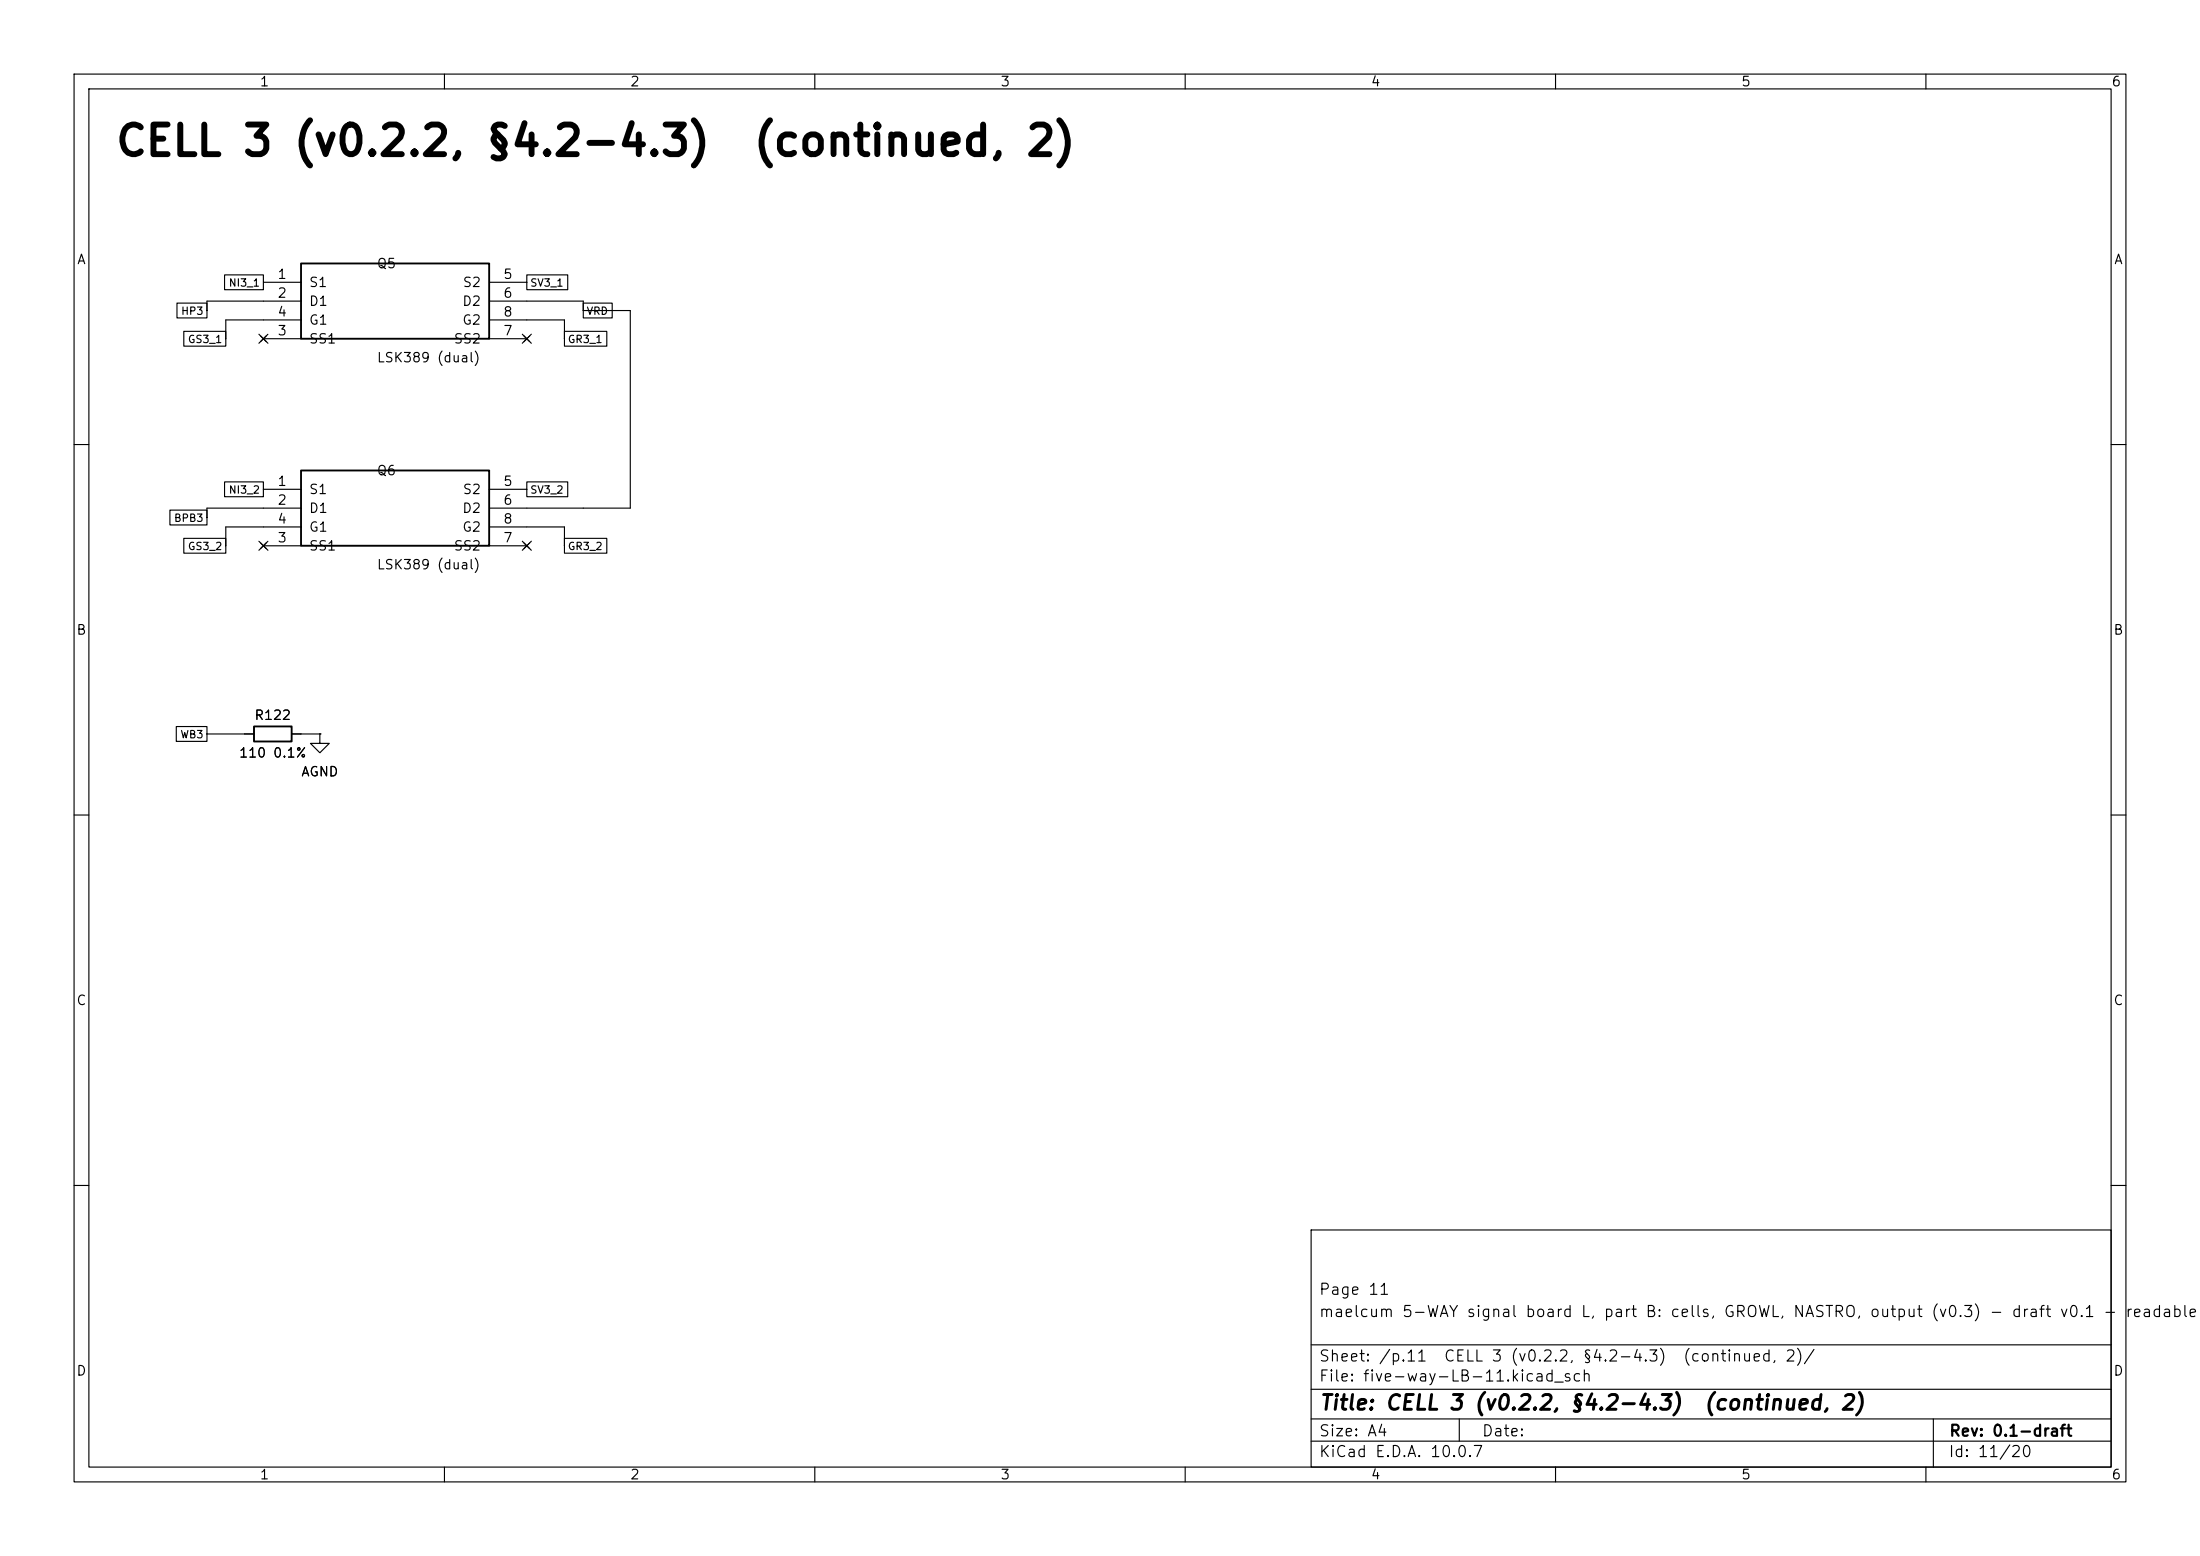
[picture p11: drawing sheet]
(kicad_sch
 (version 20260101)
 (generator "eeschema")
 (generator_version "10.0")
 (paper "A4")
 (title_block
  (title "CELL 3 (v0.2.2, §4.2-4.3)  (continued, 2)")
  (rev "0.1-draft")
  (comment 1 "maelcum 5-WAY signal board L, part B: cells, GROWL, NASTRO, output (v0.3) - draft v0.1 - readable schematic")
  (comment 2 "Page 11"))
 (lib_symbols
  (symbol
   "maelcum:JFET_DUAL_N"
   (pin_names
    (offset 1.016)) (exclude_from_sim no) (in_bom yes) (on_board yes)
   (property
    "Reference"
    "Q" (at 0 8.89 0) (effects (font (size 1.27 1.27))))
   (property
    "Value"
    "JFET_DUAL_N" (at 0 -8.89 0) (effects (font (size 1.27 1.27))))
   (property
    "Footprint"
    "Package_SO:SOIC-8_3.9x4.9mm_P1.27mm" (at 0 0 0) (effects (font (size 1.27 1.27)) (hide yes)))
   (property
    "Datasheet"
    "" (at 0 0 0) (effects (font (size 1.27 1.27)) (hide yes)))
   (property
    "Description"
    "Dual JFET N appaiato LSK389. Pinout Linear Systems Doc 201122 Rev A27, SOIC 8L" (at 0 0 0) (effects (font (size 1.27 1.27)) (hide yes)))
   (symbol
    "JFET_DUAL_N_0_1"
    (rectangle (start -12.7 5.08) (end 12.7 -5.08) (stroke (width 0.254) (type default)) (fill (type background))))
   (symbol
    "JFET_DUAL_N_1_1"
    (pin
    passive
    line (at -17.78 2.54 0) (length 5.08) (name
    "S1" (effects (font (size 1.27 1.27)))) (number
    "1" (effects (font (size 1.27 1.27)))))
    (pin
    passive
    line (at -17.78 0 0) (length 5.08) (name
    "D1" (effects (font (size 1.27 1.27)))) (number
    "2" (effects (font (size 1.27 1.27)))))
    (pin
    passive
    line (at -17.78 -2.54 0) (length 5.08) (name
    "G1" (effects (font (size 1.27 1.27)))) (number
    "4" (effects (font (size 1.27 1.27)))))
    (pin
    no_connect
    line (at -17.78 -5.08 0) (length 5.08) (name
    "SS1" (effects (font (size 1.27 1.27)))) (number
    "3" (effects (font (size 1.27 1.27)))))
    (pin
    passive
    line (at 17.78 2.54 180) (length 5.08) (name
    "S2" (effects (font (size 1.27 1.27)))) (number
    "5" (effects (font (size 1.27 1.27)))))
    (pin
    passive
    line (at 17.78 0 180) (length 5.08) (name
    "D2" (effects (font (size 1.27 1.27)))) (number
    "6" (effects (font (size 1.27 1.27)))))
    (pin
    passive
    line (at 17.78 -2.54 180) (length 5.08) (name
    "G2" (effects (font (size 1.27 1.27)))) (number
    "8" (effects (font (size 1.27 1.27)))))
    (pin
    no_connect
    line (at 17.78 -5.08 180) (length 5.08) (name
    "SS2" (effects (font (size 1.27 1.27)))) (number
    "7" (effects (font (size 1.27 1.27)))))))
  (symbol
   "Device:R"
   (pin_numbers (hide yes))
   (pin_names
    (offset 0)) (exclude_from_sim no) (in_bom yes) (on_board yes)
   (in_pos_files yes)
   (duplicate_pin_numbers_are_jumpers no)
   (property
    "Reference"
    "R" (at 2.032 0 90) (show_name no) (do_not_autoplace no) (effects (font (size 1.27 1.27))))
   (property
    "Value"
    "R" (at 0 0 90) (show_name no) (do_not_autoplace no) (effects (font (size 1.27 1.27))))
   (property
    "Footprint"
    "" (at -1.778 0 90) (show_name no) (do_not_autoplace no) (hide yes) (effects (font (size 1.27 1.27))))
   (property
    "Datasheet"
    "" (at 0 0 0) (show_name no) (do_not_autoplace no) (hide yes) (effects (font (size 1.27 1.27))))
   (property
    "Description"
    "Resistor" (at 0 0 0) (show_name no) (do_not_autoplace no) (hide yes) (effects (font (size 1.27 1.27))))
   (property
    "ki_keywords"
    "R res resistor" (at 0 0 0) (show_name no) (do_not_autoplace no) (hide yes) (effects (font (size 1.27 1.27))))
   (property
    "ki_fp_filters"
    "R_*" (at 0 0 0) (show_name no) (do_not_autoplace no) (hide yes) (effects (font (size 1.27 1.27))))
   (symbol
    "R_0_1"
    (rectangle (start -1.016 -2.54) (end 1.016 2.54) (stroke (width 0.254) (type default)) (fill (type none))))
   (symbol
    "R_1_1"
    (pin
    passive
    line (at 0 3.81 270) (length 1.27) (name
    "" (effects (font (size 1.27 1.27)))) (number
    "1" (effects (font (size 1.27 1.27)))))
    (pin
    passive
    line (at 0 -3.81 90) (length 1.27) (name
    "" (effects (font (size 1.27 1.27)))) (number
    "2" (effects (font (size 1.27 1.27))))))
   (embedded_fonts no))
  (symbol
   "power:GND"
   (power global)
   (pin_numbers (hide yes))
   (pin_names
    (offset 0) (hide yes)) (exclude_from_sim no) (in_bom yes) (on_board yes)
   (in_pos_files yes)
   (duplicate_pin_numbers_are_jumpers no)
   (property
    "Reference"
    "#PWR" (at 0 -6.35 0) (show_name no) (do_not_autoplace no) (hide yes) (effects (font (size 1.27 1.27))))
   (property
    "Value"
    "GND" (at 0 -3.81 0) (show_name no) (do_not_autoplace no) (effects (font (size 1.27 1.27))))
   (property
    "Footprint"
    "" (at 0 0 0) (show_name no) (do_not_autoplace no) (hide yes) (effects (font (size 1.27 1.27))))
   (property
    "Datasheet"
    "" (at 0 0 0) (show_name no) (do_not_autoplace no) (hide yes) (effects (font (size 1.27 1.27))))
   (property
    "Description"
    "Power symbol creates a global label with name \"GND\" , ground" (at 0 0 0) (show_name no) (do_not_autoplace no) (hide yes) (effects (font (size 1.27 1.27))))
   (property
    "ki_keywords"
    "global power" (at 0 0 0) (show_name no) (do_not_autoplace no) (hide yes) (effects (font (size 1.27 1.27))))
   (symbol
    "GND_0_1"
    (polyline (pts (xy 0 0) (xy 0 -1.27) (xy 1.27 -1.27) (xy 0 -2.54) (xy -1.27 -1.27) (xy 0 -1.27)) (stroke (width 0) (type default)) (fill (type none))))
   (symbol
    "GND_1_1"
    (pin
    power_in
    line (at 0 0 270) (length 0) (name
    "" (effects (font (size 1.27 1.27)))) (number
    "1" (effects (font (size 1.27 1.27))))))
   (embedded_fonts no)))
 (text
  "CELL 3 (v0.2.2, §4.2-4.3)  (continued, 2)"
  (exclude_from_sim no)
  (at 15.24 21.59 0)
  (effects (font (size 4 4)
    (bold yes)) (justify left bottom)))
 (symbol
  (lib_id "maelcum:JFET_DUAL_N")
  (at 53.34 40.64 0)
  (unit 1)
  (body_style 1)
  (exclude_from_sim no)
  (in_bom yes)
  (on_board yes)
  (dnp no)
  (property
   "Reference"
   "Q5" (at 50.8 35.56 0) (effects (font (size 1.27 1.27)) (justify left)))
  (property
   "Value"
   "LSK389 (dual)" (at 50.8 48.26 0) (effects (font (size 1.27 1.27)) (justify left)))
  (property
   "Footprint"
   "Package_SO:SOIC-8_3.9x4.9mm_P1.27mm" (at 53.34 40.64 0) (effects (font (size 1.27 1.27)) (justify left) (hide yes)))
  (property
   "Datasheet"
   "" (at 53.34 40.64 0) (effects (font (size 1.27 1.27)) (justify left) (hide yes)))
  (property
   "Nota"
   "JFET di segnale (1) e replica (2) nello stesso die (REV todo 50); bin Idss/Vp" (at 53.34 40.64 0) (effects (font (size 1.27 1.27)) (justify left) (hide yes)))
  (pin
   "1")
  (pin
   "2")
  (pin
   "4")
  (pin
   "3")
  (pin
   "5")
  (pin
   "6")
  (pin
   "8")
  (pin
   "7")
  (instances (project
    "five-way-LB" (path
    "/1dfb2ae9-647e-5b83-8b33-246197ec8eee/ac04a237-bf59-5896-842b-034842a697fe" (reference "Q5") (unit 1)))))
 (wire
  (pts (xy 35.56 40.64) (xy 27.94 40.64))
  (stroke (width 0) (type default)))
 (wire
  (pts (xy 27.94 40.64) (xy 27.94 41.91))
  (stroke (width 0) (type default)))
 (wire
  (pts (xy 35.56 43.18) (xy 30.48 43.18))
  (stroke (width 0) (type default)))
 (wire
  (pts (xy 30.48 43.18) (xy 30.48 45.72))
  (stroke (width 0) (type default)))
 (no_connect
  (at 35.56 45.72))
 (wire
  (pts (xy 71.12 40.64) (xy 78.74 40.64))
  (stroke (width 0) (type default)))
 (wire
  (pts (xy 78.74 40.64) (xy 78.74 41.91))
  (stroke (width 0) (type default)))
 (wire
  (pts (xy 71.12 43.18) (xy 76.2 43.18))
  (stroke (width 0) (type default)))
 (wire
  (pts (xy 76.2 43.18) (xy 76.2 45.72))
  (stroke (width 0) (type default)))
 (no_connect
  (at 71.12 45.72))
 (symbol
  (lib_id "maelcum:JFET_DUAL_N")
  (at 53.34 68.58 0)
  (unit 1)
  (body_style 1)
  (exclude_from_sim no)
  (in_bom yes)
  (on_board yes)
  (dnp no)
  (property
   "Reference"
   "Q6" (at 50.8 63.5 0) (effects (font (size 1.27 1.27)) (justify left)))
  (property
   "Value"
   "LSK389 (dual)" (at 50.8 76.2 0) (effects (font (size 1.27 1.27)) (justify left)))
  (property
   "Footprint"
   "Package_SO:SOIC-8_3.9x4.9mm_P1.27mm" (at 53.34 68.58 0) (effects (font (size 1.27 1.27)) (justify left) (hide yes)))
  (property
   "Datasheet"
   "" (at 53.34 68.58 0) (effects (font (size 1.27 1.27)) (justify left) (hide yes)))
  (property
   "Nota"
   "JFET di segnale (1) e replica (2) nello stesso die (REV todo 50); bin Idss/Vp" (at 53.34 68.58 0) (effects (font (size 1.27 1.27)) (justify left) (hide yes)))
  (pin
   "1")
  (pin
   "2")
  (pin
   "4")
  (pin
   "3")
  (pin
   "5")
  (pin
   "6")
  (pin
   "8")
  (pin
   "7")
  (instances (project
    "five-way-LB" (path
    "/1dfb2ae9-647e-5b83-8b33-246197ec8eee/ac04a237-bf59-5896-842b-034842a697fe" (reference "Q6") (unit 1)))))
 (wire
  (pts (xy 35.56 68.58) (xy 27.94 68.58))
  (stroke (width 0) (type default)))
 (wire
  (pts (xy 27.94 68.58) (xy 27.94 69.85))
  (stroke (width 0) (type default)))
 (wire
  (pts (xy 35.56 71.12) (xy 30.48 71.12))
  (stroke (width 0) (type default)))
 (wire
  (pts (xy 30.48 71.12) (xy 30.48 73.66))
  (stroke (width 0) (type default)))
 (no_connect
  (at 35.56 73.66))
 (wire
  (pts (xy 71.12 68.58) (xy 78.74 68.58))
  (stroke (width 0) (type default)))
 (wire
  (pts (xy 71.12 71.12) (xy 76.2 71.12))
  (stroke (width 0) (type default)))
 (wire
  (pts (xy 76.2 71.12) (xy 76.2 73.66))
  (stroke (width 0) (type default)))
 (no_connect
  (at 71.12 73.66))
 (symbol
  (lib_id "Device:R")
  (at 36.83 99.06 90)
  (unit 1)
  (body_style 1)
  (exclude_from_sim no)
  (in_bom yes)
  (on_board yes)
  (dnp no)
  (property
   "Reference"
   "R122" (at 36.83 96.52 90) (effects (font (size 1.27 1.27))))
  (property
   "Value"
   "110 0.1%" (at 36.83 101.6 90) (effects (font (size 1.27 1.27))))
  (property
   "Footprint"
   "Resistor_SMD:R_0805_2012Metric" (at 36.83 99.06 0) (effects (font (size 1.27 1.27)) (justify left) (hide yes)))
  (property
   "Datasheet"
   "" (at 36.83 99.06 0) (effects (font (size 1.27 1.27)) (justify left) (hide yes)))
  (property
   "Nota"
   "alpha minima 0,099 (Q 3,0)" (at 36.83 99.06 0) (effects (font (size 1.27 1.27)) (justify left) (hide yes)))
  (pin
   "1")
  (pin
   "2")
  (instances (project
    "five-way-LB" (path
    "/1dfb2ae9-647e-5b83-8b33-246197ec8eee/ac04a237-bf59-5896-842b-034842a697fe" (reference "R122") (unit 1)))))
 (wire
  (pts (xy 27.94 99.06) (xy 33.02 99.06))
  (stroke (width 0) (type default)))
 (wire
  (pts (xy 40.64 99.06) (xy 43.18 99.06))
  (stroke (width 0) (type default)))
 (symbol
  (lib_id "power:GND")
  (at 43.18 99.06 0)
  (unit 1)
  (body_style 1)
  (exclude_from_sim no)
  (in_bom yes)
  (on_board yes)
  (dnp no)
  (property
   "Reference"
   "#PWR001" (at 43.18 99.06 0) (effects (font (size 1.27 1.27)) (justify left) (hide yes)))
  (property
   "Value"
   "AGND" (at 43.18 104.14 0) (effects (font (size 1.27 1.27))))
  (property
   "Footprint"
   "" (at 43.18 99.06 0) (effects (font (size 1.27 1.27)) (justify left) (hide yes)))
  (property
   "Datasheet"
   "" (at 43.18 99.06 0) (effects (font (size 1.27 1.27)) (justify left) (hide yes)))
  (pin
   "1")
  (instances (project
    "five-way-LB" (path
    "/1dfb2ae9-647e-5b83-8b33-246197ec8eee/ac04a237-bf59-5896-842b-034842a697fe" (reference "#PWR001") (unit 1)))))
 (wire
  (pts (xy 78.74 41.91) (xy 85.09 41.91))
  (stroke (width 0) (type default)))
 (wire
  (pts (xy 85.09 41.91) (xy 85.09 68.58))
  (stroke (width 0) (type default)))
 (wire
  (pts (xy 85.09 68.58) (xy 78.74 68.58))
  (stroke (width 0) (type default)))
 (global_label
  "NI3_1"
  (shape passive)
  (at 35.56 38.1 180)
  (fields_autoplaced yes)
  (effects (font (size 1 1)) (justify right)))
 (global_label
  "HP3"
  (shape passive)
  (at 27.94 41.91 180)
  (fields_autoplaced yes)
  (effects (font (size 1 1)) (justify right)))
 (global_label
  "GS3_1"
  (shape passive)
  (at 30.48 45.72 180)
  (fields_autoplaced yes)
  (effects (font (size 1 1)) (justify right)))
 (global_label
  "SV3_1"
  (shape passive)
  (at 71.12 38.1 0)
  (fields_autoplaced yes)
  (effects (font (size 1 1)) (justify left)))
 (global_label
  "VRD"
  (shape passive)
  (at 78.74 41.91 0)
  (fields_autoplaced yes)
  (effects (font (size 1 1)) (justify left)))
 (global_label
  "GR3_1"
  (shape passive)
  (at 76.2 45.72 0)
  (fields_autoplaced yes)
  (effects (font (size 1 1)) (justify left)))
 (global_label
  "NI3_2"
  (shape passive)
  (at 35.56 66.04 180)
  (fields_autoplaced yes)
  (effects (font (size 1 1)) (justify right)))
 (global_label
  "BPB3"
  (shape passive)
  (at 27.94 69.85 180)
  (fields_autoplaced yes)
  (effects (font (size 1 1)) (justify right)))
 (global_label
  "GS3_2"
  (shape passive)
  (at 30.48 73.66 180)
  (fields_autoplaced yes)
  (effects (font (size 1 1)) (justify right)))
 (global_label
  "SV3_2"
  (shape passive)
  (at 71.12 66.04 0)
  (fields_autoplaced yes)
  (effects (font (size 1 1)) (justify left)))
 (global_label
  "GR3_2"
  (shape passive)
  (at 76.2 73.66 0)
  (fields_autoplaced yes)
  (effects (font (size 1 1)) (justify left)))
 (global_label
  "WB3"
  (shape passive)
  (at 27.94 99.06 180)
  (fields_autoplaced yes)
  (effects (font (size 1 1)) (justify right))))
